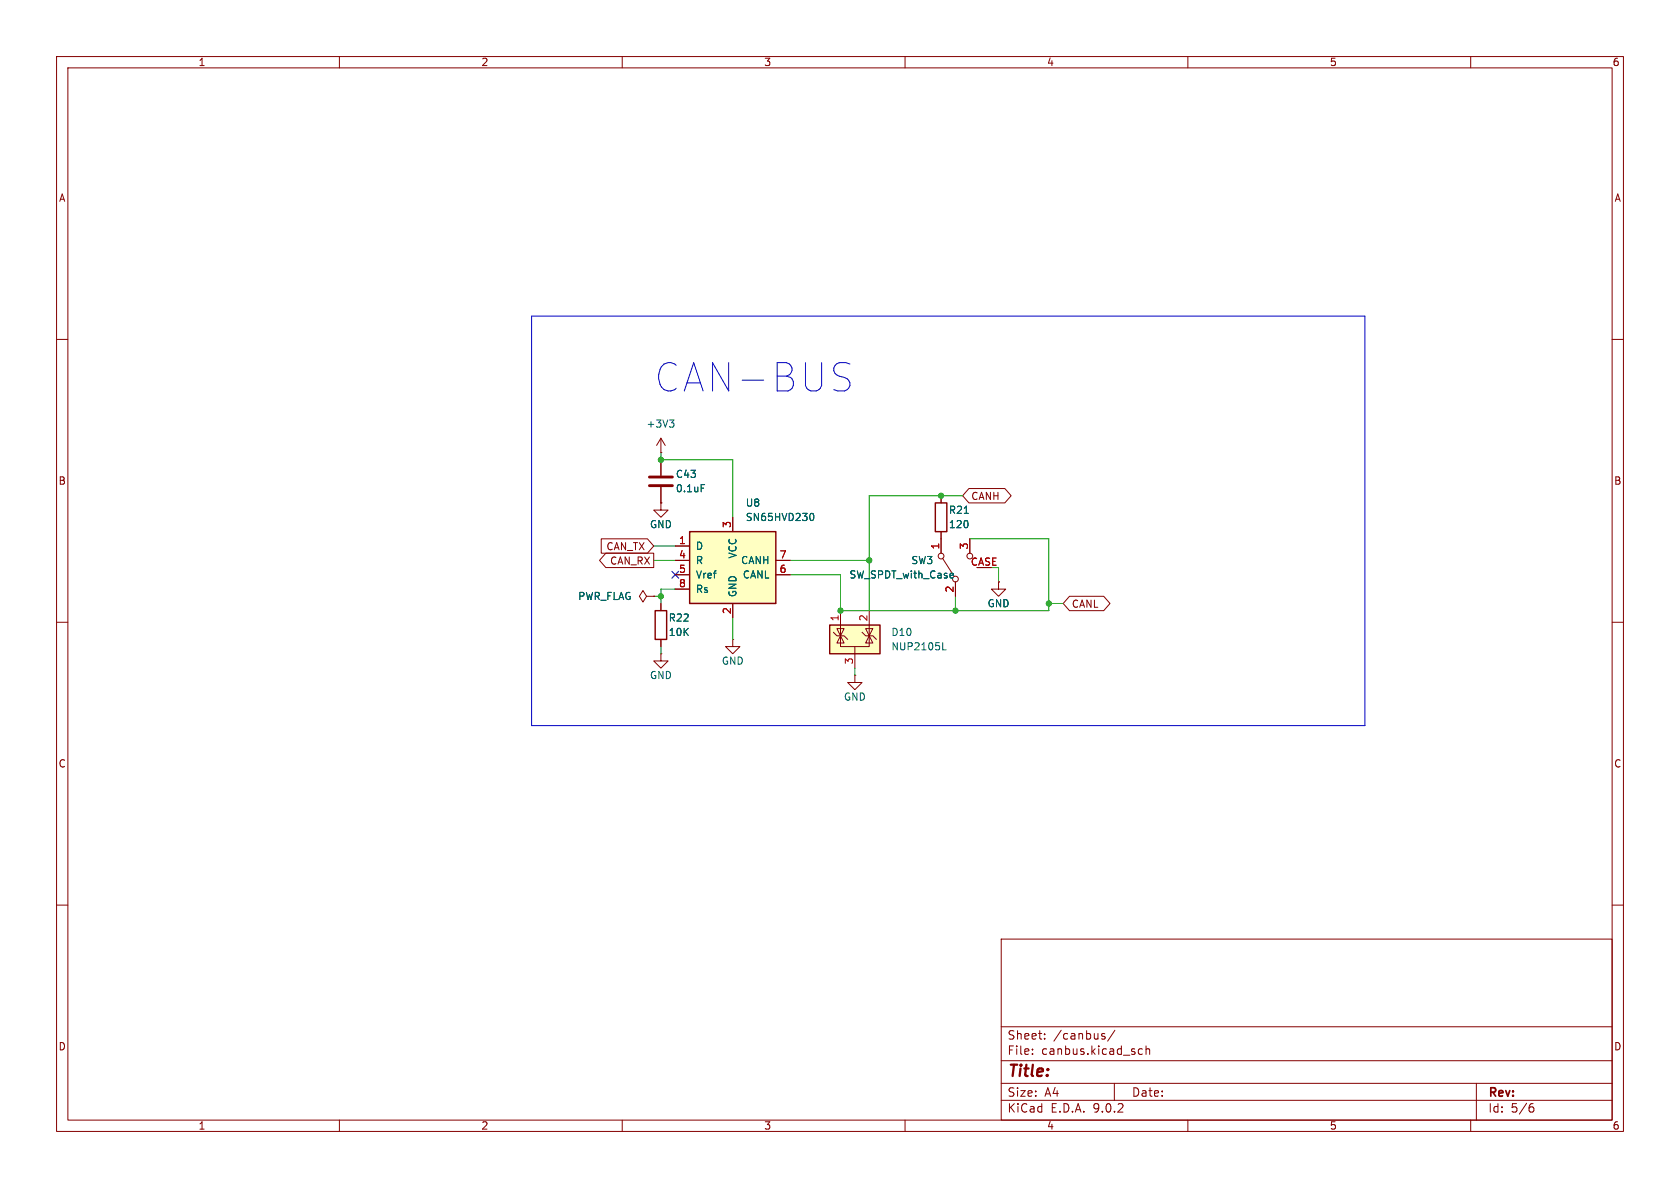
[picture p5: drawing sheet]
<svg xmlns="http://www.w3.org/2000/svg" width="297mm" height="210mm" viewBox="0 0 297 210" stroke-linecap="round" stroke-linejoin="round" font-family="sans-serif">
<g fill="none" stroke="#840000" stroke-width=".18">
<path d="M10 10h277v190h-277zM12 12h273v186h-273zM60 10v2M110 10v2M160 10v2M210 10v2M260 10v2M10 60h2M285 60h2M116.8 88.9v1.3h1.3l-1.3 1.2-1.2-1.2h1.2M116.8 88.9h.1M10 110h2"/>
<path d="M116.8 115.6v1.2h1.3l-1.3 1.3-1.2-1.3h1.2M116.8 115.6h.1M151.1 119.4v1.3h1.3l-1.3 1.2-1.2-1.2h1.2M151.1 119.4h.1M285 110h2M10 160h2M177 166h108v32h-108zM285 160h2M60 198v2M110 198v2M160 198v2M177 194.5h108"/>
<path d="M177 191.5h108M177 187.5h108M177 181.5h108M182.5 186.3v.1M182.5 185.5v.1M184.7 183.6v.1M184.7 182.8v.1M194.8 183.1l.5 .2 .1 .1-.1 .2-.4 .1M194.8 182.8h.5M197 191.5v3M197.1 182.1l-1.3 2M201.2 186.1l.3 .3 .5-.1"/>
<path d="M202 185.5l-.5-.1-.3 .3M202.6 185.5l.2-.1 .4 .1v.9M202.6 184.9v1.5M210 198v2M260 198v2M261 191.5v6.5M270.6 195.7h.4l.2 .3-.1 .5-.5 .1M271 195.1l-.4 .1"/>
</g>
<path d="M146.7 110.5h8.9v5.1h-8.9z" fill="#ffffc2"/>
<path d="M146.7 110.5h8.9v5.1h-8.9z" fill="none" stroke="#840000" stroke-width=".25"/>
<path d="M147.3 111.8l.7 .6h1.2l.7 .6M148.6 112.4v1.9h5.1v-1.9M148.6 112.4l.6 1.3h-1.2zM148.6 111.8v.6l.6-1.3h-1.2l.6 1.3M148.6 108v4.4M151.1 114.3v3.8M152.4 111.8l.6 .6h1.3l.6 .6M153 111.1h1.3l-.6 1.3zM153.7 112.4l.6 1.3h-1.3zM153.7 108v4.4" fill="none" stroke="#840000" stroke-width=".18"/>
<path d="M166.7 114.9h.6" fill="none" stroke="#006464" stroke-width=".18"/>
<path d="M121.9 94h15.3v12.7h-15.3z" fill="#ffffc2"/>
<path d="M121.9 94h15.3v12.7h-15.3zM165.4 88.9h2v5.1h-2zM115.8 108h2.1v5h-2.1z" fill="none" stroke="#840000" stroke-width=".25"/>
<g fill="none" stroke="#840000" stroke-width=".18">
<path d="M116.8 77.5v2.5M116.8 77.5l-.7 1.2M116.8 77.5l.8 1.2M106.3 95.2h8.2l1.1 1.3-1.1 1.3h-8.2zM107.1 97.8h8.5v2.5h-8.5l-1.1-1.2zM116.8 80h.1M116.8 88.9h.1M116.8 81.3v2.8M116.8 86.1v2.8M119.4 96.5h2.5M119.4 99.1h2.5M129.5 91.4v2.6"/>
<path d="M137.2 99.1h2.5M166.4 87.6v1.3M166.4 94v3.8M166.6 98.7l2.1 3.2M171.3 86.4h6.3l1.2 1.2-1.2 1.3h-6.3l-1.1-1.3zM171.4 95.3v2.5M114.3 105.4l-.6-1-.7 1 .7 1 .6-1h1.3M115.6 105.4h.1M116.8 106.7v1.3M116.8 113v1.3M119.4 101.6h2.5M119.4 104.1h2.5"/>
<path d="M129.5 113v1.3h1.3l-1.3 1.3-1.2-1.3h1.2M129.5 113h.1M129.5 106.7v2.5M137.2 101.6h2.5M168.9 102.9v2.5M176.5 102.9v1.2h1.3l-1.3 1.3-1.2-1.3h1.2M176.5 102.9h.1M189.1 105.4h6l1.1 1.3-1.1 1.3h-6l-1.1-1.3z"/>
<circle cx="166.4" cy="98.3" r=".51"/>
<circle cx="171.5" cy="98.3" r=".51"/>
<circle cx="168.9" cy="102.4" r=".51"/>
</g>
<path d="M118.4 74.2h.7l-.4 .5M118.9 74.7l.2 .3v.3l-.2 .2M124 85.7h.6M143.3 90.8l.2-.1a.68 .68 0 0 1 .4 .7 .68 .68 0 0 1-.4 .6h-.2M170.5 90.7h.7M168.4 101.3l.2 .3-.6 .2M168.5 102.1l-.1 .1" fill="none" stroke="#006464" stroke-width=".18"/>
<path d="M114.8 84.3h4.1M114.8 85.9h4.1" fill="none" stroke="#840000" stroke-width=".51"/>
<path d="M94 55.9h147.3v72.4h-147.3zM148.3 66.5a1.83 1.83 0 0 1 2 1.2 1.28 1.28 0 0 1-1 1.4h-1.2M148.3 64.1h1.2l.8 .2" fill="none" stroke="#0000c2" stroke-width=".18"/>
<g fill="none" stroke="#009600" stroke-width=".18">
<path d="M115.6 96.5h3.8M115.6 99.1h3.8M116.8 80v1.3h12.7v10.1M139.7 99.1h14M170.2 87.6h-16.5v20.4M171.4 95.3h14v12.7h-36.8v-6.4h-8.9M115.6 105.4h1.2M116.8 114.3v1.3M119.4 104.1h-2.6v2.6M129.5 109.2v3.8M151.1 118.1v1.3M168.9 105.4v2.6"/>
<path d="M176.5 100.3v2.6M185.4 106.7h2.6"/>
</g>
<path d="M118.8 101l1.2 1.2M120 101l-1.2 1.2" fill="none" stroke="#000084" stroke-width=".18"/>
<g fill="#009600" stroke="#009600" stroke-width=".18">
<circle cx="116.8" cy="81.3" r=".46"/>
<circle cx="116.8" cy="105.4" r=".46"/>
<circle cx="153.7" cy="99.1" r=".46"/>
<circle cx="148.6" cy="108" r=".46"/>
<circle cx="168.9" cy="108" r=".46"/>
<circle cx="166.4" cy="87.6" r=".46"/>
<circle cx="185.4" cy="106.7" r=".46"/>
</g>
<text font-size="7" fill="#0000c2" x="115.8" y="69.5">CAN-BUS</text>
<text font-size="2.8" fill="#840000" x="178" y="190.9">Title:</text>
<g font-size="2.1" fill="#840000">
<text x="178" y="184">Sheet:</text>
<text x="186.2" y="184">/canbus/</text>
<text x="178" y="186.7">File:</text>
<text x="184.1" y="186.7">canbus.kicad_sch</text>
<text x="178" y="196.9">KiCad</text>
<text x="178" y="194.1">Size:</text>
<text x="184.7" y="194.1">A4</text>
<text x="185.7" y="196.9">E.D.A.</text>
<text x="193.3" y="196.9">9.0.2</text>
<text x="200" y="194.1">Date:</text>
<text x="263" y="194.3">Rev:</text>
<text x="263" y="196.9">Id:</text>
<text x="267.1" y="196.9">5/6</text>
</g>
<g font-size="1.8" fill="#840000">
<text x="35" y="11.9">1</text>
<text x="85" y="11.9">2</text>
<text x="135" y="11.9">3</text>
<text x="185" y="11.9">4</text>
<text x="235" y="11.9">5</text>
<text x="285" y="11.9">6</text>
<text x="10.3" y="35.9">A</text>
<text x="285.3" y="35.9">A</text>
<text x="10.3" y="85.9">B</text>
<text x="171.6" y="88.6">CANH</text>
<text x="285.3" y="85.9">B</text>
<text x="107.1" y="97.5">CAN_TX</text>
<text x="107.8" y="100">CAN_RX</text>
<text x="189.4" y="107.6">CANL</text>
<text x="10.3" y="135.9">C</text>
<text x="285.3" y="135.9">C</text>
<text x="10.3" y="185.9">D</text>
<text x="285.3" y="185.9">D</text>
<text x="35" y="199.9">1</text>
<text x="85" y="199.9">2</text>
<text x="135" y="199.9">3</text>
<text x="185" y="199.9">4</text>
<text x="235" y="199.9">5</text>
<text x="285" y="199.9">6</text>
</g>
<g font-size="1.8" fill="#006464">
<text x="114.2" y="75.8">+3V3</text>
<text x="119.4" y="84.7">C43</text>
<text x="119.4" y="87.2">0.1uF</text>
<text x="131.7" y="89.8">U8</text>
<text x="114.8" y="93.6">GND</text>
<text x="131.7" y="92.3">SN65HVD230</text>
<text x="167.6" y="93.6">120</text>
<text x="167.6" y="91">R21</text>
<text x="122.9" y="97.4">D</text>
<text x="122.9" y="99.9">R</text>
<text x="130.4" y="98.8" transform="rotate(-90 130.4 98.8)">VCC</text>
<text x="130.9" y="99.9">CANH</text>
<text x="161" y="99.9">SW3</text>
<text x="102.1" y="106.3">PWR_FLAG</text>
<text x="122.9" y="102.5">Vref</text>
<text x="122.9" y="105">Rs</text>
<text x="130.4" y="105.7" transform="rotate(-90 130.4 105.7)">GND</text>
<text x="131.2" y="102.5">CANL</text>
<text x="150.1" y="102.5">SW_SPDT_with_Case</text>
<text x="174.5" y="107.5">GND</text>
<text x="118.1" y="110.1">R22</text>
<text x="118.1" y="112.6">10K</text>
<text x="157.5" y="112.6">D10</text>
<text x="127.5" y="117.7">GND</text>
<text x="157.5" y="115.2">NUP2105L</text>
<text x="114.8" y="120.2">GND</text>
<text x="149.1" y="124.1">GND</text>
</g>
<g font-size="1.8" fill="#a90000">
<text x="129.3" y="93.4" transform="rotate(-90 129.3 93.4)">3</text>
<text x="119.9" y="96.3">1</text>
<text x="119.9" y="98.8">4</text>
<text x="119.9" y="101.3">5</text>
<text x="137.7" y="98.8">7</text>
<text x="137.7" y="101.3">6</text>
<text x="166.1" y="97.2" transform="rotate(-90 166.1 97.2)">1</text>
<text x="171.2" y="97.2" transform="rotate(-90 171.2 97.2)">3</text>
<text x="171.5" y="100.1">CASE</text>
<text x="119.9" y="103.9">8</text>
<text x="168.7" y="104.8" transform="rotate(-90 168.7 104.8)">2</text>
<text x="129.3" y="108.7" transform="rotate(-90 129.3 108.7)">2</text>
<text x="148.3" y="109.9" transform="rotate(-90 148.3 109.9)">1</text>
<text x="153.4" y="109.9" transform="rotate(-90 153.4 109.9)">2</text>
<text x="150.9" y="117.5" transform="rotate(-90 150.9 117.5)">3</text>
</g>
</svg>
